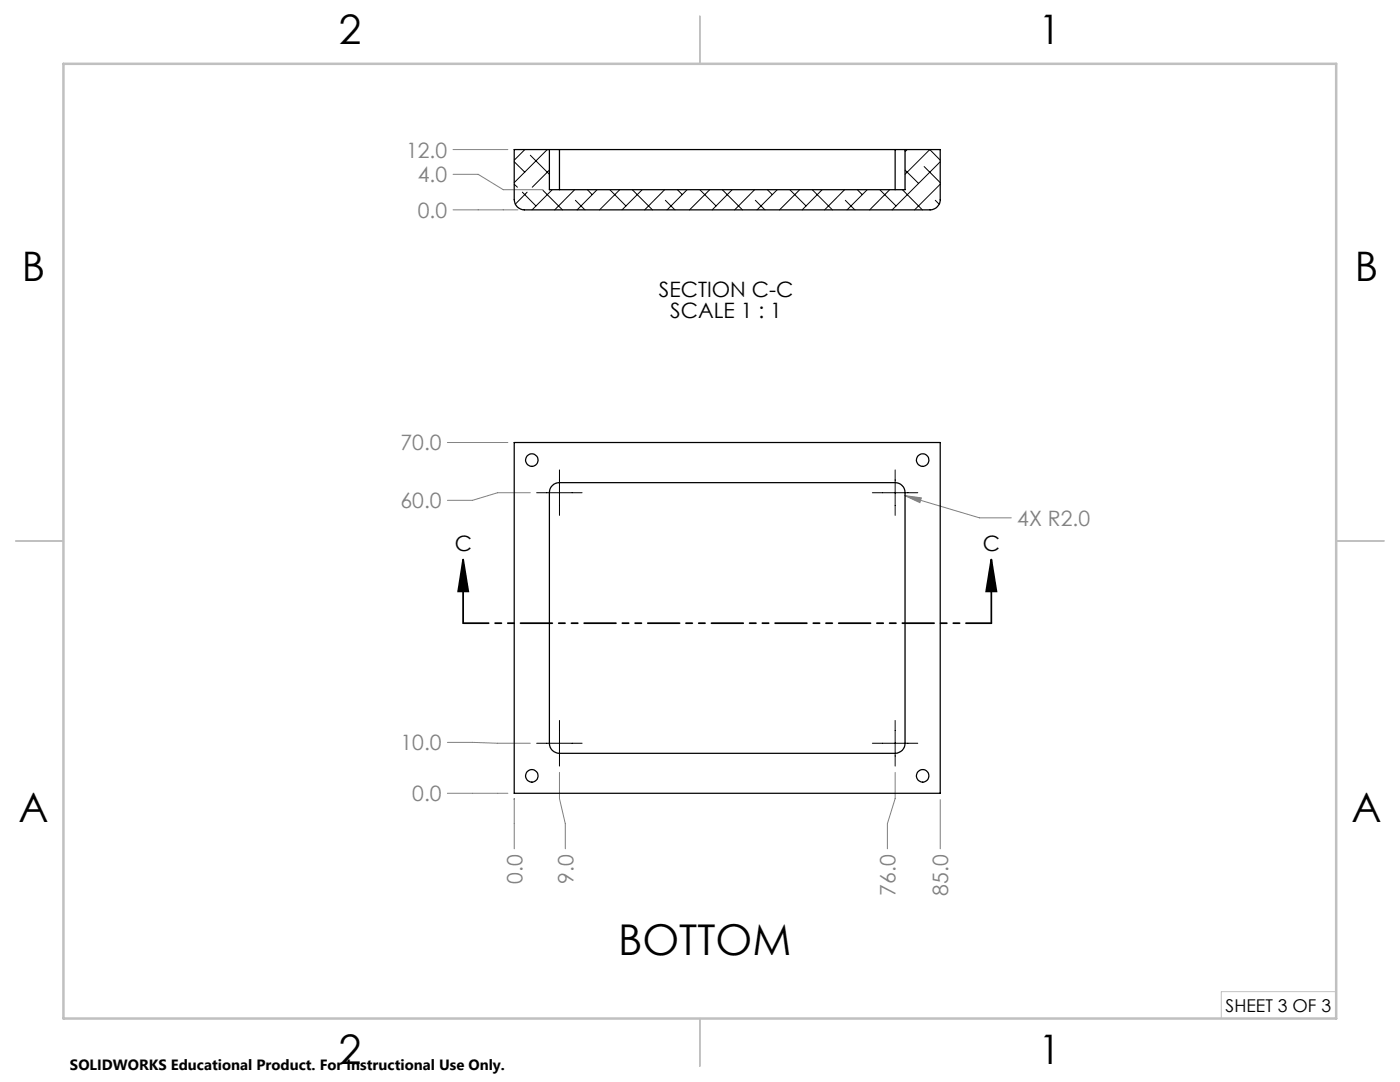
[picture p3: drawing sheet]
<svg xmlns="http://www.w3.org/2000/svg" width="279mm" height="216mm" viewBox="0 0 279 216" stroke-linecap="round" stroke-linejoin="round" font-family="sans-serif">
<path d="M92.4 111.7l1.1 6.3h-2.1zM92.4 111.7v12.7M197.8 111.7l1.1 6.3h-2.1zM197.8 111.7v12.7" fill="none" stroke="#000" stroke-width=".35"/>
<g fill="none" stroke="#808080" stroke-width=".2">
<path d="M90.4 34.8h5l5 3.1h8M90.4 29.8h11M90.4 41.9h13M89.3 88.3h12.1M105.8 98.3h-6.5l-5 1.5h-5M180.6 98.9l3.3 .4-.3 1zM180.6 98.9l14.9 4.4h6.3M89.3 158.3h12.1M89.3 148.1l16.5 .2M102.6 159.3v10.1M111.7 154.1v5.2l1.1 5.1v5M178.6 154.1v5.2l-1.5 5.1v5"/>
<path d="M187.6 159.6v9.8"/>
</g>
<path d="M107.1 98.3h9.1M111.7 93.8v9M174.1 98.3h9.1M178.6 93.8v9M107.1 148.3h9.1M111.7 143.8v9.1M174.1 148.3h9.1M178.6 143.8v9.1" fill="none" stroke="#000" stroke-width=".2"/>
<path d="M197.9 124.3h-105.4" fill="none" stroke="#000" stroke-width=".35" stroke-dasharray="6.3 1.3 1.3 1.3 1.3 1.3" stroke-dashoffset="1.3"/>
<path d="M266.7 197.9h-23v5.3" fill="none" stroke="#c0c0c0" stroke-width=".2"/>
<path d="M139.7 3.2v9.5M3.1 107.9h9.6M266.7 107.9h9.5M139.7 203.2v9.6" fill="none" stroke="#c0c0c0" stroke-width=".25"/>
<path d="M12.7 12.7h254v190.5h-254z" fill="none" stroke="#c0c0c0" stroke-width=".5"/>
<path d="M197.8 111.7l1.1 6.3h-2.1zM92.4 111.7l1.1 6.3h-2.1z" fill="#000"/>
<path d="M180.6 98.9l3.3 .4-.3 1z" fill="#808080"/>
<g fill="none" stroke="#000" stroke-width=".25">
<path d="M109.6 29.8h-7v10.1a2.05 2.05 0 0 0 2 2h81a2.05 2.05 0 0 0 2-2v-10.1h-7M109.6 29.8h2.1M109.6 29.8v8.1h71v-8.1M111.7 29.8h66.9M111.7 29.8v8.1M178.6 29.8h2M178.6 29.8v8.1M102.6 88.3h85v70h-85zM110.2 96.9a1.92 1.92 0 0 1 1.5-.6h66.9a1.99 1.99 0 0 1 2 2v50a1.99 1.99 0 0 1-2 2h-66.9a1.99 1.99 0 0 1-2.1-2v-50a1.91 1.91 0 0 1 .6-1.4z"/>
<circle cx="106.1" cy="91.8" r="1.26"/>
<circle cx="184.1" cy="91.8" r="1.26"/>
<circle cx="106.1" cy="154.8" r="1.26"/>
<circle cx="184.1" cy="154.8" r="1.26"/>
</g>
<g fill="none" stroke="#000" stroke-width=".2">
<path d="M102.6 32.3l2.1 2.1M102.6 36.8l.7 .6M104.2 38.3l2.8 2.8M104.7 29.8l-2.1 2.2M105.2 38.3l-2.4 2.4M105.8 31l3.8 3.8M108.4 38l3.9 3.9M109.2 29.8l-6.6 6.6M109.2 29.8h.1M109.6 33.9l-3.4 3.5M110.2 37.9l-4 4M114.7 37.9l-4 4"/>
<path d="M114.8 40l1.9 1.9M117.2 37.9l1 .9M119.2 37.9l-4 4M121.7 37.9l3.2 3.2M123.7 37.9l-4 4M126.2 37.9l4 4M128.2 37.9l-4.1 4M132.6 37.9l-3.9 4M132.8 40l1.9 1.9M135.2 37.9l1 .9M137.1 37.9l-4 4M139.7 37.9l3.2 3.2"/>
<path d="M141.6 37.9l-4 4M144.1 37.9l4.1 4M146.1 37.9l-4 4M150.6 37.9l-4 4M150.7 40l1.9 1.9M153.1 37.9l1 .9M155.1 37.9l-4 4M157.6 37.9l3.3 3.2M159.6 37.9l-4 4M162.1 37.9l4 4M164.1 37.9l-4 4M168.6 37.9l-4 4"/>
<path d="M168.7 40l1.9 1.9M171.1 37.9l1 .9M173.1 37.9l-4 4M175.6 37.9l3.2 3.2M177.6 37.9l-4 4M180.1 37.9l4 4M180.6 33.9l2.7 2.7M181 29.8l-.4 .5M184.4 33.2l3.2 3.2M186.7 40l.7 .7M187.6 32l-2-2.2-5 5M187.6 32.3l-9.6 9.6"/>
<path d="M187.6 36.8l-5.1 5.1"/>
</g>
<text font-size="8.5" x="123.3" y="190.5">BOTTOM</text>
<g font-size="8.1">
<text x="67.6" y="8.9">2</text>
<text x="207.3" y="8.9">1</text>
<text x="4.4" y="56.2">B</text>
<text x="270.4" y="56.2">B</text>
<text x="3.7" y="164.1">A</text>
<text x="269.7" y="164.1">A</text>
<text x="67.6" y="212.4">2</text>
<text x="207.3" y="212.4">1</text>
</g>
<g font-size="4.2" fill="#808080">
<text x="81.1" y="31.4">12.0</text>
<text x="83.4" y="36.4">4.0</text>
<text x="83.4" y="43.4">0.0</text>
<text x="79.9" y="89.9">70.0</text>
<text x="79.9" y="101.4">60.0</text>
<text x="203" y="104.9">4X R2.0</text>
<text x="79.9" y="149.7">10.0</text>
<text x="82.3" y="159.9">0.0</text>
<text x="104.3" y="176.4" transform="rotate(-90 104.3 176.4)">0.0</text>
<text x="114.4" y="176.4" transform="rotate(-90 114.4 176.4)">9.0</text>
<text x="178.7" y="178.7" transform="rotate(-90 178.7 178.7)">76.0</text>
<text x="189.3" y="178.7" transform="rotate(-90 189.3 178.7)">85.0</text>
</g>
<g font-size="4.2">
<text x="131.5" y="59.3">SECTION C-C</text>
<text x="133.8" y="63.4">SCALE 1 : 1</text>
<text x="90.8" y="110">C</text>
<text x="196.2" y="110">C</text>
</g>
<text font-size="3.5" x="244.6" y="201.9">SHEET 3 OF 3</text>
<text font-size="3" x="14" y="213.5">SOLIDWORKS Educational Product. For Instructional Use Only.</text>
</svg>
